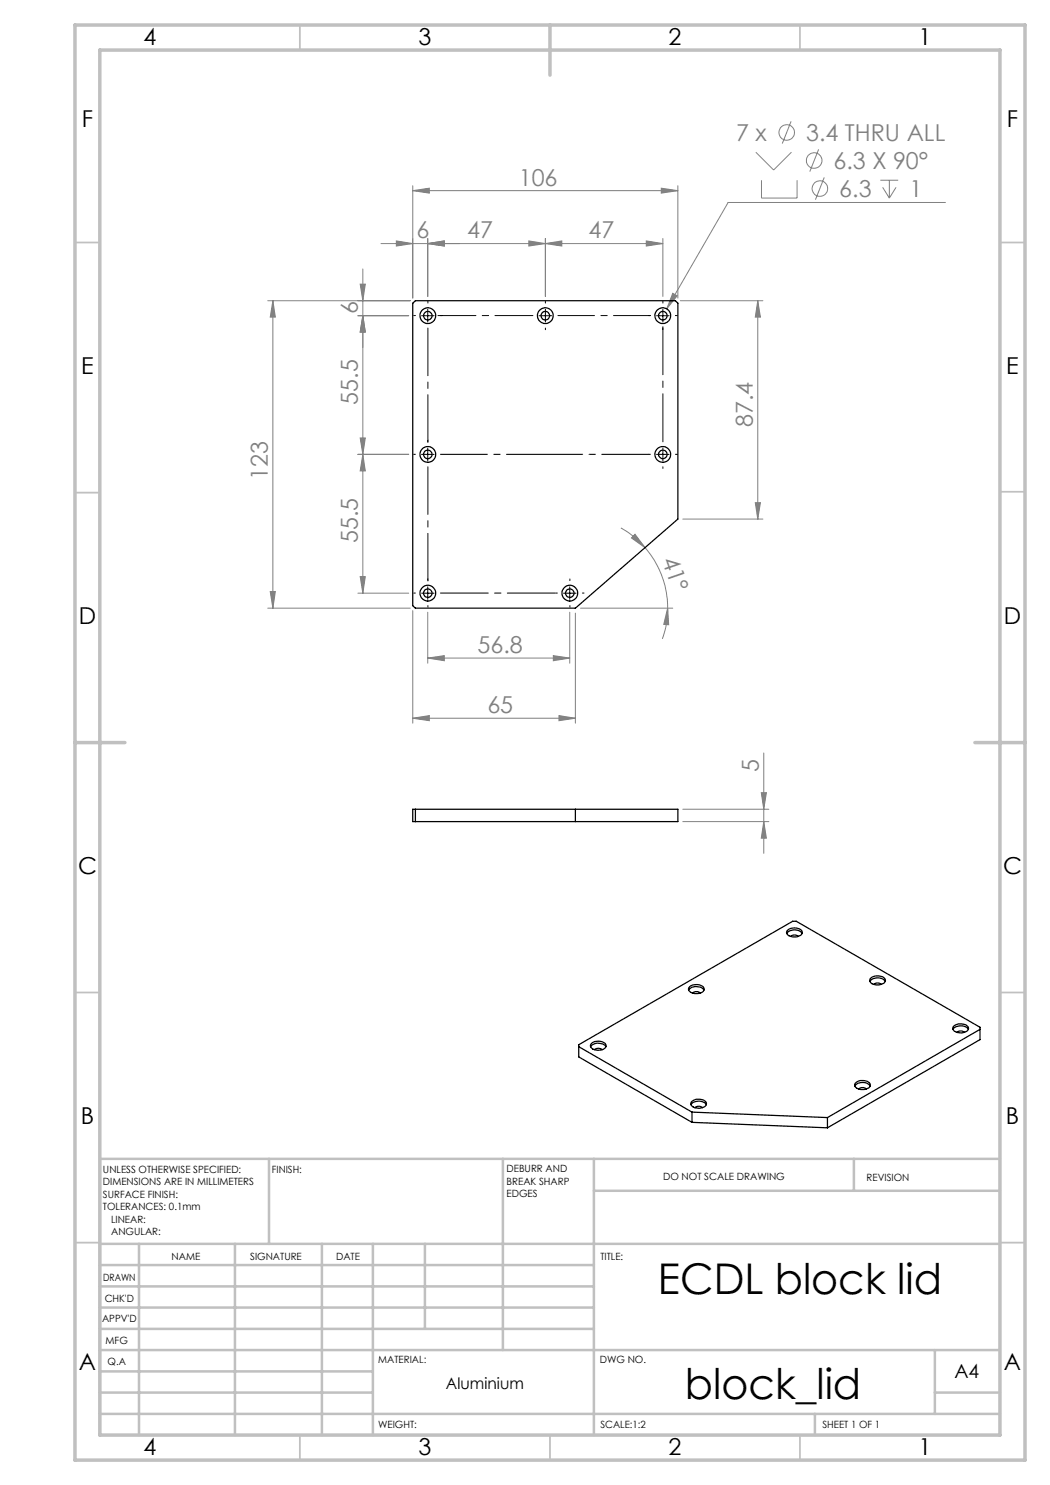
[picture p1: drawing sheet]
<svg xmlns="http://www.w3.org/2000/svg" width="210mm" height="297mm" viewBox="0 0 210 297" stroke-linecap="round" stroke-linejoin="round" font-family="sans-serif">
<g fill="none" stroke="#808080" stroke-width=".2">
<path d="M82.5 38.1l3.4-.5v1zM82.5 37.1v22.5M82.5 38.1h53.1M132.3 37.6l3.3 .5-3.3 .5zM135.6 37.1v22.5M151.2 30.4l3.5 3.6 3.6-3.6M152.3 36.1v3.5h7.1v-3.5M158.2 24.3l-1.7 4.4M163.7 29.9l-1.7 4.4M164.9 35.5l-1.8 4.4M176.1 36.1h3.5M176.5 37.5l1.4 2.1"/>
<path d="M177.9 36.1v3.5M179.2 37.5l-1.3 2.1M72 56.8h1.1l-.5 3.3zM72.6 53.8v64.8M76.2 48.7h56.4M79.3 48.2l3.2 .5-3.2 .5zM85.5 48.7l3.4-.5v1zM85.5 47.7v11.6M105.8 48.2l3.3 .5-3.3 .5zM109.1 48.7l3.3-.5v1zM109.1 47.7v11.6M129.3 48.2l3.3 .5-3.3 .5z"/>
<path d="M132.6 47.7v11.6M134.5 58.7l.9 .5-2.1 2.6zM189.1 40.5h-43.5l-12.3 21.3M53.6 60.1h28.5M54.6 60.1l.5 3.3h-1.1zM54.6 60.1v61.5M72.6 63.1l.5 3.3h-1.1zM81.7 63.1h-10.1M136.1 60.1h16.5M151.6 60.1l.5 3.3h-1zM151.6 60.1v43.7M71.6 90.9h10.1"/>
<path d="M72 87.6h1.1l-.5 3.3zM72.6 90.9l.5 3.3h-1.1zM54 118.3h1.1l-.5 3.3zM71.6 118.6h10.1M72 115.3h1.1l-.5 3.3zM124.2 105.6a18.6 18.6 0 0 1 4.8 3.9M127 106.9l2 2.6-2.7-1.9zM129 109.5a18.2 18.2 0 0 1 4.5 12.1M136.6 103.8h16M151.1 100.5h1l-.5 3.3zM53.6 121.6h28.5M82.5 122.1v22.5"/>
<path d="M85.5 131.6l3.4-.5v1zM85.5 122.4v10.2M85.5 131.6h28.4M110.7 131.1l3.2 .5-3.2 .5zM113.9 122.4v10.2M115.1 122.6v22M116.1 121.6h18.4M133.5 121.6l.2 3.4-.9-.1zM133.5 121.6a17.2 17.2 0 0 1-1 6.2M82.5 143.6l3.4-.5v1zM82.5 143.6h32.6M111.8 143.1l3.3 .5-3.3 .5z"/>
<path d="M152.3 158.5h1l-.5 3.4zM152.8 150.6v20.1M136.6 164.3h17.2M136.6 161.9h17.2M152.8 164.3l.5 3.3h-1z"/>
<circle cx="157.3" cy="26.5" r="1.56"/>
<circle cx="162.8" cy="32.1" r="1.56"/>
<circle cx="164" cy="37.7" r="1.56"/>
</g>
<g fill="none" stroke="#000" stroke-width=".2" stroke-dasharray="15.2 1.3 1.3 1.3">
<path d="M83.1 63.1h-.3M85.6 60.6v-.3M88.1 63.1h.3M109.1 60.6v-.3M109.1 65.6v.3M130.1 63.1h-.3M132.6 60.6v-.3M132.6 65.6v.3M135.1 63.1h.3M83.1 90.9h-.3M85.6 88.4v-.4M130.1 90.9h-.3"/>
<path d="M132.6 93.4v.3M135.1 90.9h.3M83.1 118.6h-.3M85.6 116.1v-.3M111.5 118.6h-.3M114 116.1v-.3M116.5 118.6h.3M85.6 121.1v.3M114 121.1v.3"/>
</g>
<path d="M85.6 65.6v22.9M85.6 93.4v22.8M88.1 118.6h22.9" fill="none" stroke="#000" stroke-width=".2" stroke-dasharray="15.2 1.3 1.3 1.3" stroke-dashoffset="5.7"/>
<path d="M88.1 90.9h41.7" fill="none" stroke="#000" stroke-width=".2" stroke-dasharray="15.2 1.3 1.3 1.3" stroke-dashoffset="5.8"/>
<path d="M132.6 88.4v-23.1" fill="none" stroke="#000" stroke-width=".2" stroke-dasharray="15.2 1.3 1.3 1.3" stroke-dashoffset="5.6"/>
<path d="M106.6 63.1h-19" fill="none" stroke="#000" stroke-width=".2" stroke-dasharray="15.2 1.3 1.3 1.3" stroke-dashoffset="7.7"/>
<path d="M111.6 63.1h18.4" fill="none" stroke="#000" stroke-width=".2" stroke-dasharray="15.2 1.3 1.3 1.3" stroke-dashoffset="7.9"/>
<g fill="none" stroke="#000" stroke-width=".2">
<path d="M84.3 63.1h2.5M85.5 61.9v2.5M107.8 63.1h2.5M109.1 61.9v2.5M131.3 63.1h2.5M132.6 61.9v2.5M84.3 90.9h2.5M85.5 89.6v2.5M131.3 90.9h2.5M132.6 89.6v2.5M84.3 118.6h2.5M85.5 117.4v2.5"/>
<path d="M112.7 118.6h2.5M113.9 117.4v2.5"/>
</g>
<g fill="none" stroke="#c0c0c0" stroke-width=".35">
<path d="M60 5v5M160 5v5M15 48.5h5M200 48.5h5M15 98.5h5M200 98.4h5M15 198.5h5M200 198.5h5M15 248.5h5M200 248.5h5M60 287v5M110 287v5"/>
<path d="M160 287v5"/>
</g>
<g fill="none" stroke="#c0c0c0" stroke-width=".5">
<path d="M53.8 231.8v17M100.6 231.8v38.2M118.8 231.8v55.2M118.8 238.2h81.2M170.8 231.8v6.4M200 231.8h-180v55.2M20 248.8h180M20 257.3h98.8M20 253h98.8M27.8 248.8v38.2M47 248.8v38.2M64.4 248.8v38.2"/>
<path d="M74.6 248.8v38.2M85 248.8v17M20 265.8h98.8M20 261.5h98.8M20 278.5h54.6M20 274.3h54.6M20 270h180M187 278.5h13M187 270v12.8M20 282.8h180M163 282.8v4.2"/>
</g>
<path d="M15 5h190v287h-190zM20 10h180v277h-180zM110 5v10M15 148.5h10M195 148.5h10" fill="none" stroke="#c0c0c0" stroke-width=".7"/>
<g fill="#808080">
<path d="M133.5 121.6l.2 3.4-.9-.1zM127 106.9l2 2.6-2.7-1.9z"/>
<path d="M85.5 48.7l3.4-.5v1zM105.8 48.2l3.3 .5-3.3 .5zM109.1 48.7l3.3-.5v1zM129.3 48.2l3.3 .5-3.3 .5zM85.5 131.6l3.4-.5v1zM110.7 131.1l3.2 .5-3.2 .5zM134.5 58.7l-1.2 3.1 2.1-2.6z"/>
<path d="M82.5 38.1l3.4-.5v1zM132.3 37.6l3.3 .5-3.3 .5zM82.5 143.6l3.4-.5v1zM111.8 143.1l3.3 .5-3.3 .5z"/>
<path d="M85.5 48.7l3.4-.5v1zM79.3 48.2l3.2 .5-3.2 .5z"/>
<path d="M72 87.6h1.1l-.5 3.3zM72.6 63.1l.5 3.3h-1.1zM72 115.3h1.1l-.5 3.3zM72.6 90.9l.5 3.3h-1.1zM152.8 164.3l.5 3.3h-1zM152.3 158.5h1l-.5 3.4z"/>
<path d="M54 118.3h1.1l-.5 3.3zM54.6 60.1l.5 3.3h-1.1zM72.6 63.1l.5 3.3h-1.1zM72 56.8h1.1l-.5 3.3z"/>
<path d="M151.6 60.1l.5 3.3h-1zM151.1 100.5h1l-.5 3.3z"/>
</g>
<g fill="none" stroke="#000" stroke-width=".25">
<path d="M82.5 60.6l.6-.5h52l.5 .5v43.2l-20.5 17.8h-32l-.6-.5zM82.6 161.9h53v2.4h-53zM83.1 161.9v2.4M115.1 161.9v2.4M137.7 198a2.02 2.02 0 0 1 3.1 0M137.9 197.3a2.06 2.06 0 0 1 2.9 .4 1.41 1.41 0 0 1-1.9 1 1 1 0 0 1-1.1-1.2zM138.5 198.6a1.21 1.21 0 0 1 1.6 0M157.4 186.7a2.01 2.01 0 0 1 3 0M157.4 186.2a2.17 2.17 0 0 1 3 0 .93 .93 0 0 1-.9 1.2 1.72 1.72 0 0 1-2.2-.9zM158.1 187.3a1.21 1.21 0 0 1 1.6 0M174 196.3a2.01 2.01 0 0 1 3.1 0M174 195.8a2.17 2.17 0 0 1 3 0 .89 .89 0 0 1-.9 1.1 1.5 1.5 0 0 1-2.1-1z"/>
<path d="M174.7 196.9a1.21 1.21 0 0 1 1.6 0M115.7 209.3l22.7 13.1M118.1 209.3a2.01 2.01 0 0 1 3.1 0M118.3 208.7a2.13 2.13 0 0 1 2.8 .2 1.13 1.13 0 0 1-1.5 1.1 1.21 1.21 0 0 1-1.5-1zM118.9 209.9a1.21 1.21 0 0 1 1.5 0M171 217.2a2.02 2.02 0 0 1 3 0M171 216.7a2.04 2.04 0 0 1 3.1 .2 1.46 1.46 0 0 1-1.9 1 1.01 1.01 0 0 1-1.2-1.2zM171.7 217.8a1.21 1.21 0 0 1 1.6 0M190.6 205.9a2.01 2.01 0 0 1 3.1 0M190.8 205.2a2.24 2.24 0 0 1 2.8 .2 .9 .9 0 0 1-.9 1.1 1.5 1.5 0 0 1-2.1-1zM191.3 206.5a1.21 1.21 0 0 1 1.6 0M196 205.9l-30.5 17.6"/>
<path d="M138.2 220.9a2.02 2.02 0 0 1 3.1 0M138.4 220.3a2.06 2.06 0 0 1 2.9 .3 1.42 1.42 0 0 1-1.9 1 .97 .97 0 0 1-1.1-1.2zM138.4 222.4v2.1M138.4 222.4l27.1 1.1M138.4 224.5l27.1 1.1M138.4 224.5l-22.7-13.1v-2.5l42.8-24.6h.7l36.8 21.2v2.4l-30.5 17.7M139 221.5a1.21 1.21 0 0 1 1.5 0M165.5 223.5v2.1"/>
<circle cx="85.6" cy="63.1" r="1.57"/>
<circle cx="85.6" cy="63.1" r=".84"/>
<circle cx="109.1" cy="63.1" r=".84"/>
<circle cx="109.1" cy="63.1" r="1.57"/>
<circle cx="132.6" cy="63.1" r="1.57"/>
<circle cx="132.6" cy="63.1" r=".85"/>
<circle cx="85.6" cy="90.9" r="1.57"/>
<circle cx="85.6" cy="90.9" r=".84"/>
<circle cx="132.6" cy="90.9" r="1.57"/>
<circle cx="132.6" cy="90.9" r=".85"/>
<circle cx="85.6" cy="118.7" r="1.57"/>
<circle cx="85.6" cy="118.6" r=".84"/>
<circle cx="114" cy="118.7" r="1.57"/>
<circle cx="114" cy="118.6" r=".84"/>
</g>
<g font-size="8.5">
<text x="131.6" y="258.8">ECDL block lid</text>
<text x="137" y="279.7">block_lid</text>
</g>
<g font-size="4.7">
<text x="28.7" y="9">4</text>
<text x="83.7" y="9">3</text>
<text x="133.7" y="9">2</text>
<text x="183.7" y="9">1</text>
<text x="16.4" y="25.5">F</text>
<text x="201.4" y="25.5">F</text>
<text x="16.2" y="74.8">E</text>
<text x="201.2" y="74.8">E</text>
<text x="15.8" y="124.8">D</text>
<text x="200.8" y="124.8">D</text>
<text x="15.6" y="174.8">C</text>
<text x="200.6" y="174.8">C</text>
<text x="16.2" y="224.8">B</text>
<text x="201.2" y="224.8">B</text>
<text x="15.8" y="274">A</text>
<text x="200.8" y="274">A</text>
<text x="28.7" y="291">4</text>
<text x="83.7" y="291">3</text>
<text x="133.7" y="291">2</text>
<text x="183.7" y="291">1</text>
</g>
<g font-size="4.7" fill="#808080">
<text x="147.2" y="28.2">7 x</text>
<text x="161.2" y="28.2">3.4 THRU ALL</text>
<text x="166.7" y="33.8">6.3 X 90°</text>
<text x="103.8" y="37.1">106</text>
<text x="167.9" y="39.4">6.3</text>
<text x="181.9" y="39.4">1</text>
<text x="83.3" y="47.7">6</text>
<text x="93.5" y="47.7">47</text>
<text x="117.7" y="47.7">47</text>
<text x="71.6" y="62.8" transform="rotate(-90 71.6 62.8)">6</text>
<text x="71.6" y="80.9" transform="rotate(-90 71.6 80.9)">55.5</text>
<text x="150.6" y="85.5" transform="rotate(-90 150.6 85.5)">87.4</text>
<text x="53.6" y="95.9" transform="rotate(-90 53.6 95.9)">123</text>
<text x="71.6" y="108.6" transform="rotate(-90 71.6 108.6)">55.5</text>
<text x="132.4" y="112" transform="rotate(71 132.4 112)">41°</text>
<text x="95.5" y="130.6">56.8</text>
<text x="97.5" y="142.6">65</text>
<text x="151.8" y="154.5" transform="rotate(-90 151.8 154.5)">5</text>
</g>
<text font-size="3.9" x="190.9" y="275.5">A4</text>
<text font-size="3.2" x="89.2" y="277.9">Aluminium</text>
<g font-size="2">
<text x="20.6" y="234.6">UNLESS OTHERWISE SPECIFIED:</text>
<text x="20.6" y="237.1">DIMENSIONS ARE IN MILLIMETERS</text>
<text x="20.6" y="239.6">SURFACE FINISH:</text>
<text x="54.4" y="234.6">FINISH:</text>
<text x="101.3" y="234.5">DEBURR AND</text>
<text x="101.3" y="237">BREAK SHARP</text>
<text x="101.3" y="239.5">EDGES</text>
<text x="132.6" y="236">DO NOT SCALE DRAWING</text>
<text x="173.3" y="236.2">REVISION</text>
<text x="20.6" y="242.1">TOLERANCES: 0.1mm</text>
<text x="22.2" y="244.6">LINEAR:</text>
<text x="22.2" y="247.1">ANGULAR:</text>
<text x="34.3" y="252">NAME</text>
<text x="50" y="251.9">SIGNATURE</text>
<text x="67.2" y="251.9">DATE</text>
<text x="120.1" y="251.9">TITLE:</text>
<text x="20.6" y="256.1">DRAWN</text>
<text x="20.9" y="260.3">CHK'D</text>
<text x="20.4" y="264.4">APPV'D</text>
<text x="21.1" y="268.8">MFG</text>
<text x="21.5" y="273">Q.A</text>
<text x="75.6" y="272.5">MATERIAL:</text>
<text x="120" y="272.5">DWG NO.</text>
<text x="75.6" y="285.5">WEIGHT:</text>
<text x="120.1" y="285.6">SCALE:1:2</text>
<text x="164.5" y="285.6">SHEET 1 OF 1</text>
</g>
</svg>
